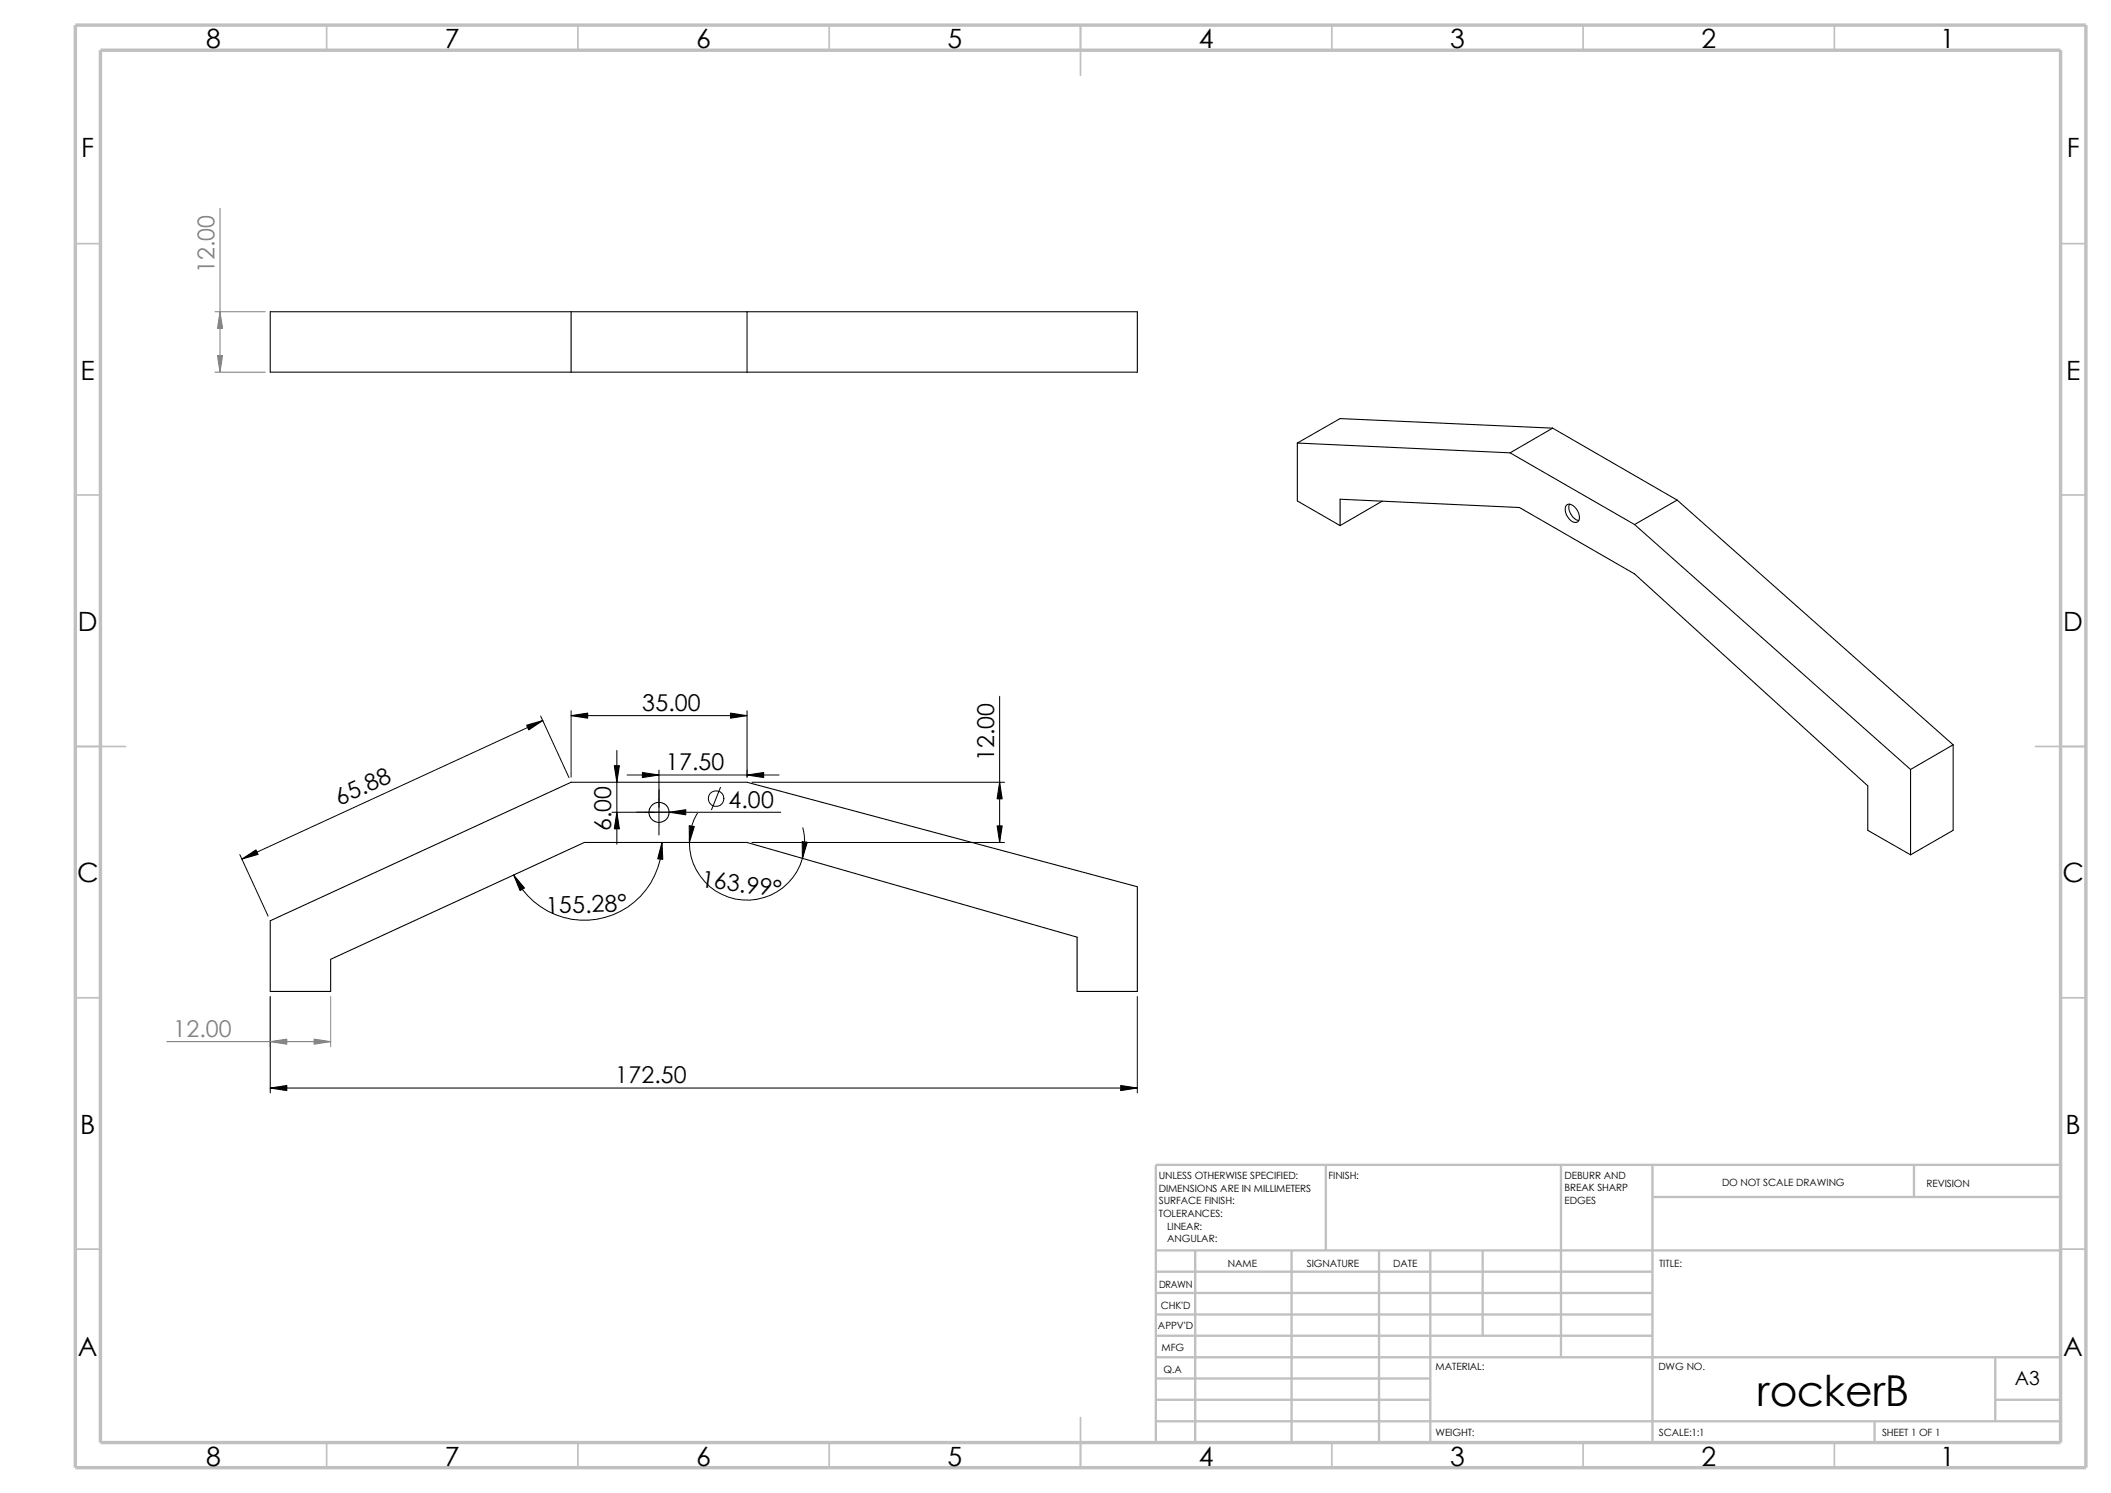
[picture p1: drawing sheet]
<svg xmlns="http://www.w3.org/2000/svg" width="420mm" height="297mm" viewBox="0 0 420 297" stroke-linecap="round" stroke-linejoin="round" font-family="sans-serif">
<g fill="none" stroke="#c0c0c0" stroke-width=".34">
<path d="M65 5v5M115 5v5M165 5v5M215 5v10M265 5v5M315 5v5M365 5v5M15 48.5h5M410 48.5h5M15 98.5h5M410 98.5h5M15 148.5h10"/>
<path d="M405 148.5h10M15 198.5h5M410 198.5h5M15 248.5h5M410 248.5h5M65 287v5M115 287v5M165 287v5M215 282v10M265 287v5M315 287v5M365 287v5"/>
</g>
<g fill="none" stroke="#c0c0c0" stroke-width=".47">
<path d="M263.8 231.7v17.1M310.6 231.7v38.3M328.8 231.7v55.3M328.8 238.1h81.2M380.8 231.7v6.4M410 231.7h-180v55.3M230 248.8h180M230 257.2h98.8M230 253h98.8M237.8 248.8v38.2M257 248.8v38.2M274.4 248.8v38.2"/>
<path d="M284.6 248.8v38.2M295 248.8v16.9M230 265.7h98.8M230 261.5h98.8M230 278.5h54.6M230 274.2h54.6M230 270h180M397 278.5h13M397 270v12.7M230 282.7h180M373 282.7v4.3"/>
</g>
<path d="M15 5h400v287h-400zM20 10h390v277h-390z" fill="none" stroke="#c0c0c0" stroke-width=".68" stroke-linecap="butt"/>
<g fill="none" stroke="#000" stroke-width=".21">
<path d="M53.8 62h172.5v12h-172.5zM113.6 62v12M148.6 62v12M258.1 88.1v11.6l8.5 4.9M258.1 88.1l42.3 2M275 99.7l-8.4 4.9M300.4 90.1l24.8 14.3M308.9 85.2l-8.5 4.9M308.9 85.2l24.8 14.3M308.9 85.2l-42.3-1.9-8.5 4.8M333.7 99.5l-8.5 4.9M333.7 99.5l54.9 48.7"/>
<path d="M266.6 104.6v-5.3l35.7 1.7 22.9 13.2 46.4 42.1v8.9l8.5 4.9M311.7 100.5a1.39 1.39 0 0 1 1.9 .7 2.11 2.11 0 0 1 .3 2.6 2.11 2.11 0 0 1-2.4-1.8 1.56 1.56 0 0 1 .2-1.5zM312.3 100.3a2.68 2.68 0 0 0 1.8 3.2M325.2 104.4l54.9 48.7M380.1 153.1v17M388.6 148.2l-8.5 4.9M388.6 148.2v17l-8.5 4.9M53.8 183.2l59.8-27.6h35l77.7 20.8v20.8h-12v-10.8l-65.7-18.8h-32.4l-50.4 23.2v6.4h-12z"/>
<circle cx="131.1" cy="161.6" r="2.01"/>
</g>
<g fill="none" stroke="#000" stroke-width=".2">
<path d="M198.9 138.5v29.1M107.6 142.5l5.6 12.2M108 143.3l-59.9 27.6M113.6 142.4h35M113.6 141.4v13.2M122.7 149.3v18.6M124.8 154.2h30.2M131.1 153.2v12.9M143.3 156.6l-1.7 4.5M148.6 141.4v13.2M149.6 155.6h50.3M47.7 170l5.6 12.2"/>
<path d="M121.8 161.6h33.5M131.7 167.6a15.5 15.5 0 0 1-12.2 15.1 15.5 15.5 0 0 1-17.3-8.6M138.8 161.8a11.5 11.5 0 0 0 8.2 17.2 11.5 11.5 0 0 0 12.7-14.3M149.6 167.6h50.3M53.8 198.2v19.2M226.3 198.2v19.2M53.8 216.5h172.5"/>
<circle cx="142.5" cy="158.9" r="1.56"/>
</g>
<path d="M43.8 41.4v32.6M42.8 74h10M42.8 62h10M53.8 198.2v10M65.8 198.2v10M33.2 207.2h32.6" fill="none" stroke="#808080" stroke-width=".2"/>
<g fill="#808080" stroke="#808080" stroke-width=".2">
<path d="M53.8 207.2l3.3-.5v1z"/>
<path d="M62.5 206.7l3.3 .5-3.3 .5z"/>
<path d="M43.3 70.7h1l-.5 3.3z"/>
<path d="M43.8 62l.5 3.3h-1z"/>
</g>
<g fill="#000" stroke="#000" stroke-width=".2">
<path d="M104.8 144.3l3.2-1-2.8 1.9zM113.6 142.4l3.3-.5v1zM122.2 152.3h1l-.5 3.3zM127.8 153.7l3.3 .5-3.3 .5zM145.3 141.9l3.3 .5-3.3 .5zM148.6 154.2l3.3-.5v1zM198.9 155.6l.5 3.3h-1zM48.1 170.9l2.8-1.8 .5 .9zM102.2 174.1l2.2 2.6-.9 .5zM122.7 161.6l.5 3.3h-1zM131.7 167.6l.2 3.3h-1zM133.1 161.6l3.3-.5v1z"/>
<path d="M137.1 164.3l1 .1-.9 3.2zM159.6 167.4l1 .2-1 3.2zM198.4 164.3h1l-.5 3.3zM53.8 216.5l3.3-.6v1.1zM223 215.9l3.3 .6-3.3 .5z"/>
</g>
<text font-size="8.5" x="349.5" y="279.7">rockerB</text>
<g font-size="5.3">
<text x="41" y="9.6">8</text>
<text x="88.5" y="9.6">7</text>
<text x="138.5" y="9.6">6</text>
<text x="188.5" y="9.6">5</text>
<text x="238.5" y="9.6">4</text>
<text x="288.5" y="9.6">3</text>
<text x="338.5" y="9.6">2</text>
<text x="386" y="9.6">1</text>
<text x="16.2" y="31.3">F</text>
<text x="411.2" y="31.3">F</text>
<text x="16" y="75.6">E</text>
<text x="411" y="75.6">E</text>
<text x="15.5" y="125.6">D</text>
<text x="410.5" y="125.6">D</text>
<text x="15.3" y="175.6">C</text>
<text x="410.3" y="175.6">C</text>
<text x="16" y="225.6">B</text>
<text x="411" y="225.6">B</text>
<text x="15.5" y="269.8">A</text>
<text x="410.5" y="269.8">A</text>
<text x="41" y="291.6">8</text>
<text x="88.5" y="291.6">7</text>
<text x="138.5" y="291.6">6</text>
<text x="188.5" y="291.6">5</text>
<text x="238.5" y="291.6">4</text>
<text x="288.5" y="291.6">3</text>
<text x="338.5" y="291.6">2</text>
<text x="386" y="291.6">1</text>
</g>
<g font-size="4.6" fill="#808080">
<text x="42.7" y="54.4" transform="rotate(-90 42.7 54.4)">12.00</text>
<text x="34.5" y="206.3">12.00</text>
</g>
<g font-size="4.6">
<text x="127.8" y="141.4">35.00</text>
<text x="132.5" y="153.2">17.50</text>
<text x="197.8" y="151.4" transform="rotate(-90 197.8 151.4)">12.00</text>
<text x="67.6" y="160.3" transform="rotate(-25 67.6 160.3)">65.88</text>
<text x="144.9" y="160.7">4.00</text>
<text x="121.6" y="165.4" transform="rotate(-90 121.6 165.4)">6.00</text>
<text x="139.4" y="176.4" transform="rotate(8 139.4 176.4)">163.99°</text>
<text x="108.7" y="181.8" transform="rotate(-2 108.7 181.8)">155.28°</text>
<text x="122.4" y="215.5">172.50</text>
</g>
<text font-size="3.9" x="400.9" y="275.5">A3</text>
<g font-size="2">
<text x="230.5" y="234.6">UNLESS OTHERWISE SPECIFIED:</text>
<text x="230.5" y="237.1">DIMENSIONS ARE IN MILLIMETERS</text>
<text x="230.5" y="239.6">SURFACE FINISH:</text>
<text x="264.3" y="234.6">FINISH:</text>
<text x="311.3" y="239.5">EDGES</text>
<text x="311.3" y="234.5">DEBURR AND</text>
<text x="311.3" y="237">BREAK SHARP</text>
<text x="342.6" y="236">DO NOT SCALE DRAWING</text>
<text x="383.3" y="236.2">REVISION</text>
<text x="230.5" y="242.1">TOLERANCES:</text>
<text x="232.2" y="244.6">LINEAR:</text>
<text x="232.2" y="247.1">ANGULAR:</text>
<text x="260" y="252">SIGNATURE</text>
<text x="277.2" y="252">DATE</text>
<text x="330.1" y="252">TITLE:</text>
<text x="230.6" y="256.2">DRAWN</text>
<text x="244.3" y="252.1">NAME</text>
<text x="230.9" y="260.4">CHK'D</text>
<text x="230.4" y="264.5">APPV'D</text>
<text x="231.1" y="268.8">MFG</text>
<text x="231.5" y="273.1">Q.A</text>
<text x="285.6" y="272.5">MATERIAL:</text>
<text x="329.9" y="272.5">DWG NO.</text>
<text x="285.6" y="285.6">WEIGHT:</text>
<text x="330" y="285.6">SCALE:1:1</text>
<text x="374.4" y="285.6">SHEET 1 OF 1</text>
</g>
</svg>
